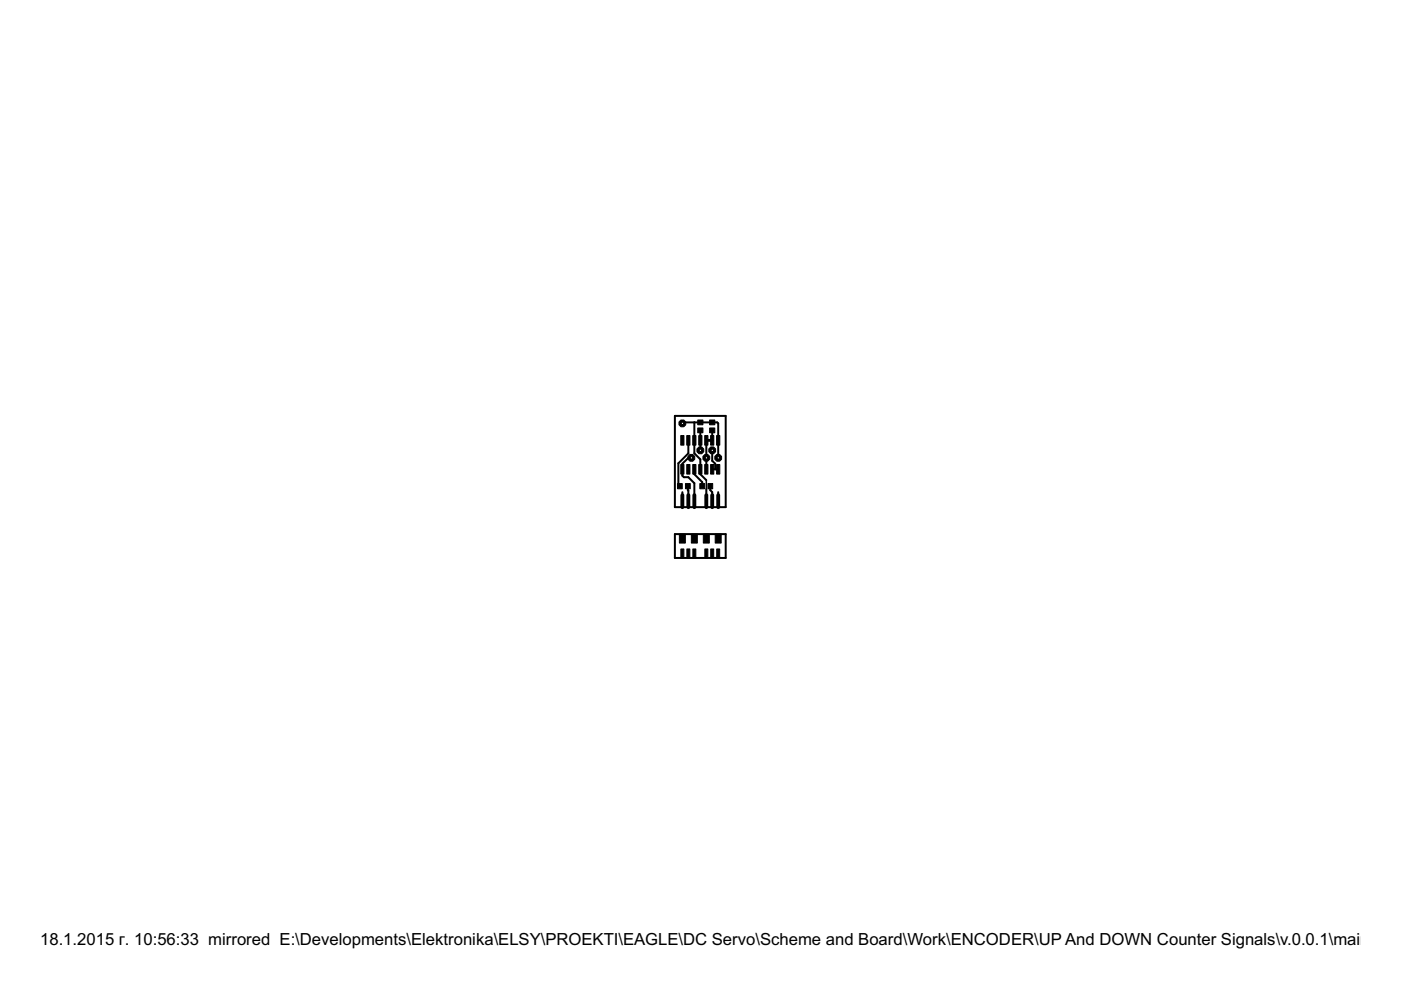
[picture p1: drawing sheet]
<svg xmlns="http://www.w3.org/2000/svg" width="297mm" height="210mm" viewBox="0 0 297 210" stroke-linecap="round" stroke-linejoin="round" font-family="sans-serif">
<g fill="#000" stroke="#000" stroke-width=".21">
<path d="M144.3 98.5h.7v2h-.7zM144.3 92.4h.7v2h-.7zM145.6 98.5h.7v2h-.7zM145.6 92.4h.7v2h-.7zM146.9 98.5h.7v2h-.7zM146.9 92.4h.7v2h-.7zM148.1 98.5h.7v2h-.7zM148.1 92.4h.7v2h-.7zM147.9 90.7h1.1v1.1h-1.1zM147.9 89h1.1v1.1h-1.1zM149.4 98.5h.7v2h-.7zM149.4 92.4h.7v2h-.7z"/>
<path d="M150.7 98.5h.6v2h-.6zM150.7 92.4h.6v2h-.6zM150.5 90.7h1.1v1.1h-1.1zM150.5 89h1.1v1.1h-1.1zM151.9 98.5h.7v2h-.7zM151.9 92.4h.7v2h-.7zM143.6 102.5h1.1v1.1h-1.1zM144.4 116.4h.6v1.9h-.6zM144 113.2h1.3v1.9h-1.3zM145.6 116.4h.7v1.9h-.7zM145.3 102.5h1v1.1h-1zM146.9 116.4h.6v1.9h-.6z"/>
<path d="M146.6 113.2h1.2v1.9h-1.2zM148.4 102.5h1v1.1h-1zM149.4 116.4h.7v1.9h-.7zM149.1 113.2h1.3v1.9h-1.3zM150.1 102.5h1v1.1h-1zM150.7 116.4h.6v1.9h-.6zM152 116.4h.6v1.9h-.6zM151.6 113.2h1.3v1.9h-1.3z"/>
<circle cx="146.6" cy="97.1" r=".78"/>
</g>
<path d="M144.7 105v2.5zM145.9 105v2.5zM147.2 105v2.5zM149.8 105v2.5zM151 105v2.5zM152.3 105v2.5z" fill="#000" stroke="#000" stroke-width=".83"/>
<g fill="#000" stroke="#000" stroke-width=".42">
<path d="M143.8 98.2v4.6zM144.7 98.3v1.2zM144.7 98.3l1.2-1.2zM144.9 89.6l-.2 .2zM145.9 97.1h.7zM145.9 96.1l-2.1 2.1zM145.9 93.4v2.7zM147.2 93.4v2.7zM147.2 89.6h1.3zM144.9 89.6h2.3zM147.2 89.6v3.8zM147.2 96.1l1.3 1.3z"/>
<path d="M148.5 97.4v2.1zM148.5 89.6h2.5zM148.5 93.4v2.1zM148.5 91.2v2.2zM149.8 97.1v2.4zM149.8 93.4v3.7zM151 89.6h1.1zM151 95.5v2.2zM151 91.2v2.2zM151 97.7l.6 .6zM151 99.5h.6zM151.6 98.3v1.2z"/>
<path d="M152.1 89.6l.2 .2zM152.3 89.8v3.6zM152.3 93.4v3.7zM151.6 99.5h.7zM143.8 102.8l.3 .3zM144.7 99.5v1.4zM144.7 104.4v.6zM144.7 100.9l.3 .3zM145.8 103.1v.8zM145 101.2h.9zM145.9 104v1zM145.8 103.9l.1 .1z"/>
<path d="M147.2 102.4v2.6zM145.9 101.2l1.3 1.2zM147.2 99.5v1zM148.5 99.5v1zM148.9 102.2v.9zM147.2 100.5l1.7 1.7zM149.8 103.7v1.3zM148.5 100.5l1.3 1.3zM150.6 103.1v.8zM151 104.4v.6zM150.6 103.9l.4 .5zM152.3 104.4v.6z"/>
</g>
<path d="M149.8 101.8v1.9z" fill="#000" stroke="#000" stroke-width=".32"/>
<path d="M149.8 93.4h1.2z" fill="#000" stroke="#000" stroke-width=".61"/>
<circle cx="146.6" cy="97.1" r=".25" fill="#fff" stroke="#000" stroke-width=".21"/>
<circle cx="144.7" cy="89.8" r=".78" fill="#000" stroke="#000" stroke-width=".21"/>
<circle cx="144.7" cy="89.8" r=".25" fill="#fff" stroke="#000" stroke-width=".21"/>
<circle cx="152.3" cy="97.1" r=".78" fill="#000" stroke="#000" stroke-width=".21"/>
<circle cx="152.3" cy="97.1" r=".25" fill="#fff" stroke="#000" stroke-width=".21"/>
<circle cx="148.5" cy="95.5" r=".78" fill="#000" stroke="#000" stroke-width=".21"/>
<circle cx="148.5" cy="95.5" r=".25" fill="#fff" stroke="#000" stroke-width=".21"/>
<circle cx="151" cy="95.5" r=".78" fill="#000" stroke="#000" stroke-width=".21"/>
<circle cx="151" cy="95.5" r=".25" fill="#fff" stroke="#000" stroke-width=".21"/>
<circle cx="149.8" cy="97.1" r=".78" fill="#000" stroke="#000" stroke-width=".21"/>
<circle cx="149.8" cy="97.1" r=".25" fill="#fff" stroke="#000" stroke-width=".21"/>
<path d="M143.1 88.2h10.8zM153.9 88.2v19.3zM143.1 88.2v19.3zM143.1 113.2v5.1zM143.1 118.3h10.8zM143.1 107.5h10.8zM143.1 113.2h10.8zM153.9 113.2v5.1z" fill="#000" stroke="#000" stroke-width=".42"/>
<text font-size="4" x="8.5" y="200.4">18.1.2015 г. 10:56:33 mirrored E:\Developments\Elektronika\ELSY\PROEKTI\EAGLE\DC Servo\Scheme and Board\Work\ENCODER\UP And DOWN Counter Signals\v.0.0.1\main.brd</text>
</svg>
